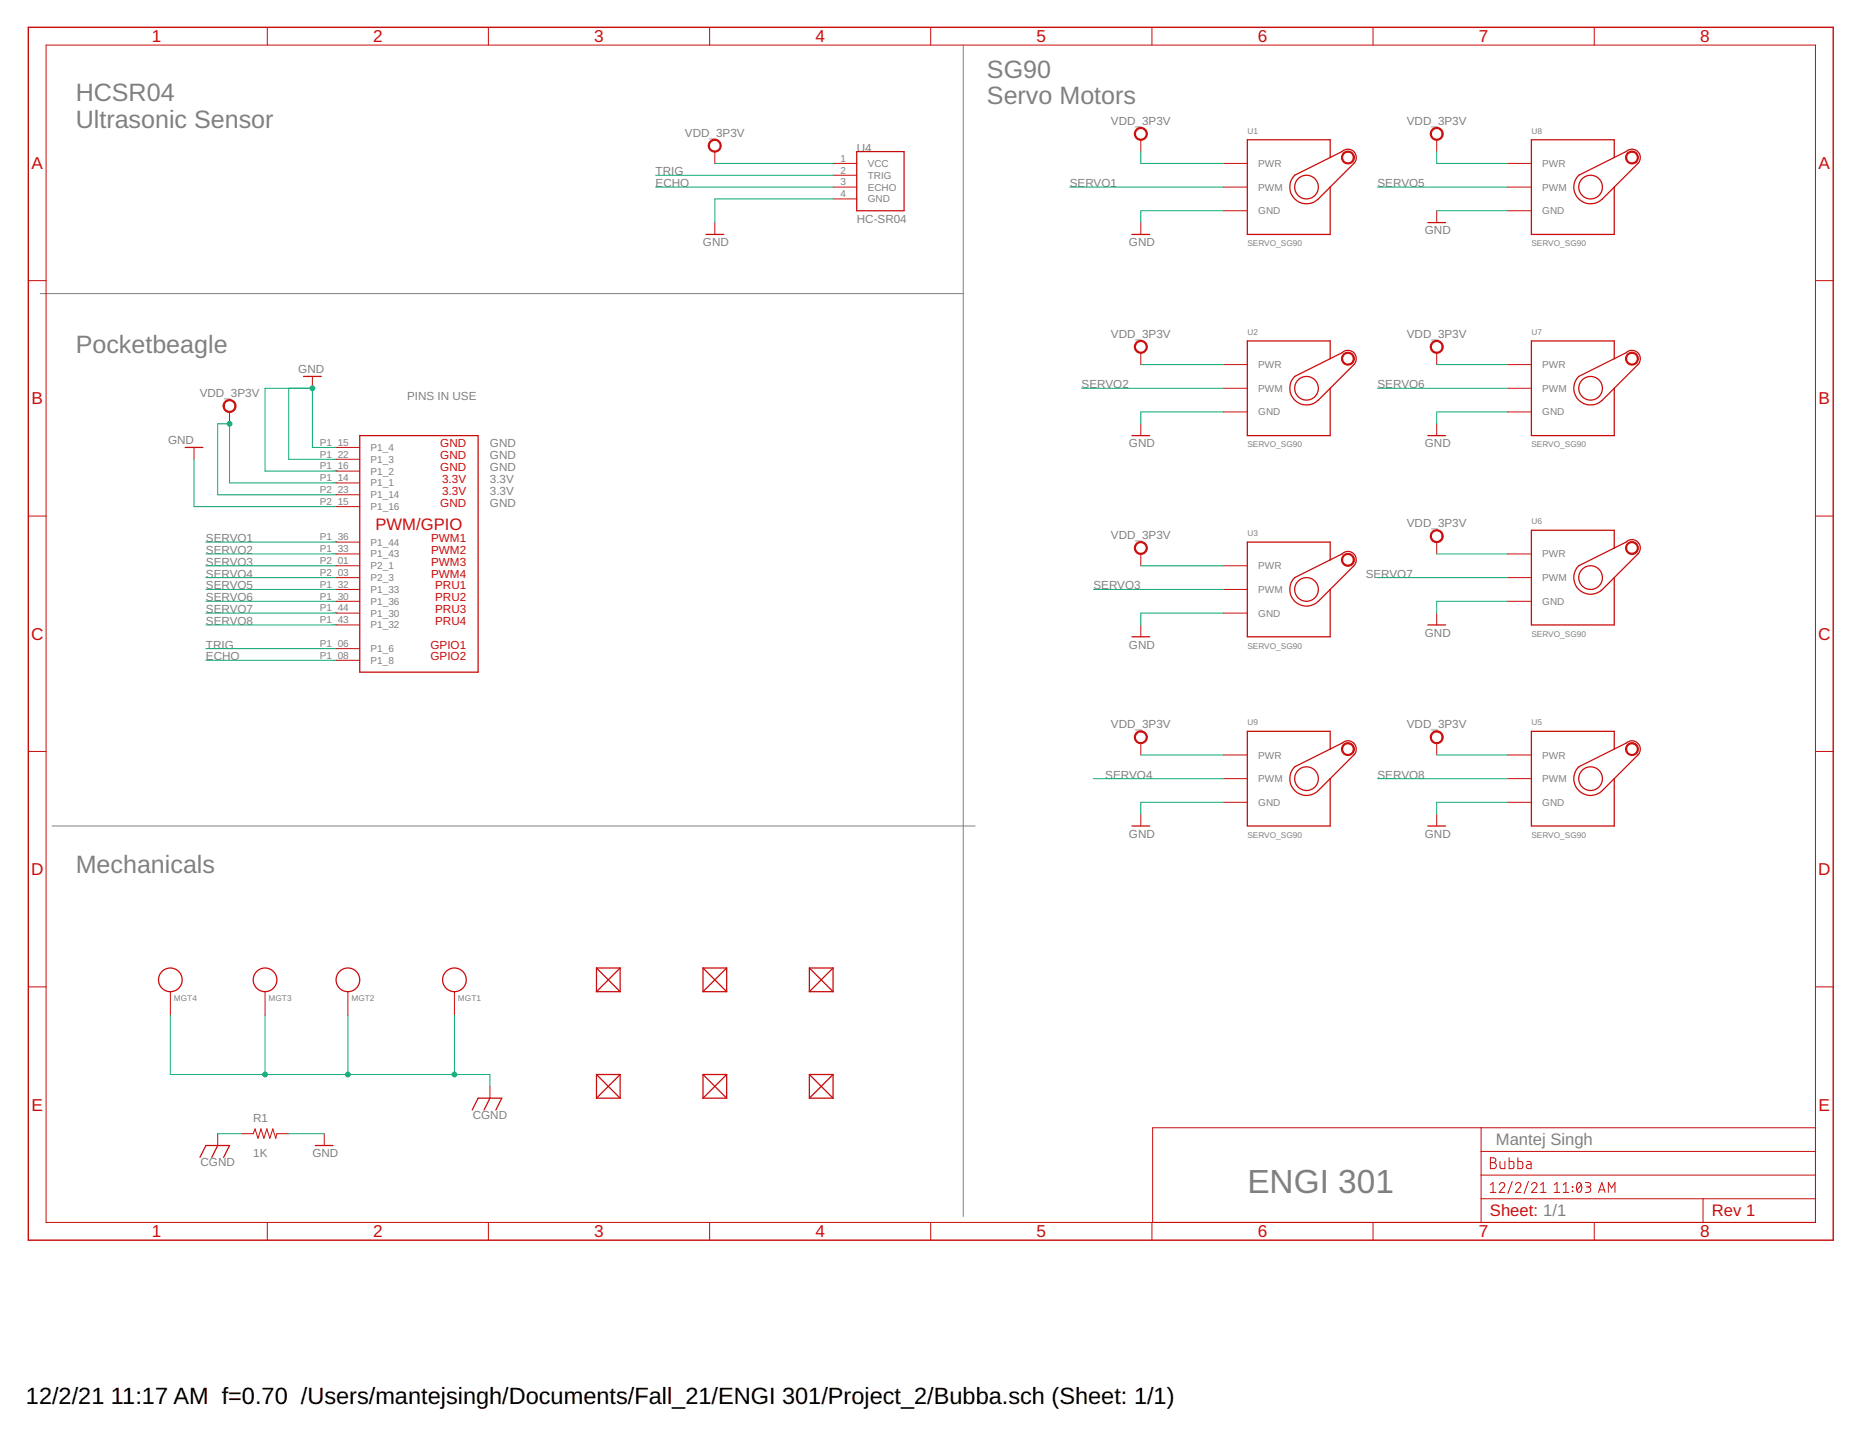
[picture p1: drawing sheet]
<?xml version="1.0" encoding="utf-8"?>
<!DOCTYPE eagle SYSTEM "eagle.dtd">
<eagle version="9.6.2">
<drawing>
<settings>
<setting alwaysvectorfont="no"/>
<setting verticaltext="up"/>
</settings>
<grid distance="0.1" unitdist="inch" unit="inch" style="lines" multiple="1" display="no" altdistance="0.01" altunitdist="inch" altunit="inch"/>
<schematic xreflabel="%F%N/%S.%C%R" xrefpart="/%S.%C%R">
<libraries>
<library name="combo_lock">
<symbols>
<symbol name="FRAMES_A3L-LOC">
<wire x1="241.3" y1="3.81" x2="311.785" y2="3.81" width="0.1016" layer="94"/>
<wire x1="311.785" y1="3.81" x2="359.41" y2="3.81" width="0.1016" layer="94"/>
<wire x1="359.41" y1="3.81" x2="383.54" y2="3.81" width="0.1016" layer="94"/>
<wire x1="383.54" y1="3.81" x2="383.54" y2="8.89" width="0.1016" layer="94"/>
<wire x1="383.54" y1="8.89" x2="383.54" y2="13.97" width="0.1016" layer="94"/>
<wire x1="383.54" y1="13.97" x2="383.54" y2="19.05" width="0.1016" layer="94"/>
<wire x1="383.54" y1="19.05" x2="383.54" y2="24.13" width="0.1016" layer="94"/>
<wire x1="241.3" y1="3.81" x2="241.3" y2="24.13" width="0.1016" layer="94"/>
<wire x1="241.3" y1="24.13" x2="311.785" y2="24.13" width="0.1016" layer="94"/>
<wire x1="311.785" y1="24.13" x2="383.54" y2="24.13" width="0.1016" layer="94"/>
<wire x1="359.41" y1="3.81" x2="359.41" y2="8.89" width="0.1016" layer="94"/>
<wire x1="359.41" y1="8.89" x2="383.54" y2="8.89" width="0.1016" layer="94"/>
<wire x1="359.41" y1="8.89" x2="311.785" y2="8.89" width="0.1016" layer="94"/>
<wire x1="311.785" y1="8.89" x2="311.785" y2="3.81" width="0.1016" layer="94"/>
<wire x1="311.785" y1="8.89" x2="311.785" y2="13.97" width="0.1016" layer="94"/>
<wire x1="311.785" y1="13.97" x2="383.54" y2="13.97" width="0.1016" layer="94"/>
<wire x1="311.785" y1="13.97" x2="311.785" y2="19.05" width="0.1016" layer="94"/>
<wire x1="311.785" y1="19.05" x2="383.54" y2="19.05" width="0.1016" layer="94"/>
<wire x1="311.785" y1="19.05" x2="311.785" y2="24.13" width="0.1016" layer="94"/>
<text x="313.69" y="15.24" size="2.54" layer="94" font="vector">&gt;DRAWING_NAME</text>
<text x="313.69" y="10.16" size="2.286" layer="94" font="vector">&gt;LAST_DATE_TIME</text>
<text x="313.69" y="5.08" size="2.54" layer="94">Sheet:</text>
<frame x1="0" y1="0" x2="387.35" y2="260.35" columns="8" rows="5" layer="94"/>
<text x="361.315" y="5.08" size="2.54" layer="94">Rev 1</text>
</symbol>
<symbol name="VDD_3P3V">
<circle x="0" y="1.27" radius="1.27" width="0.254" layer="94"/>
<pin name="VDD_3P3V" x="0" y="-2.54" visible="off" length="short" direction="sup" rot="R90"/>
<text x="0" y="4.064" size="1.778" layer="96" align="center">&gt;VALUE</text>
</symbol>
<symbol name="GND">
<wire x1="-1.905" y1="0" x2="1.905" y2="0" width="0.254" layer="94"/>
<pin name="GND" x="0" y="2.54" visible="off" length="short" direction="sup" rot="R270"/>
<text x="-2.54" y="-2.54" size="1.778" layer="96">&gt;VALUE</text>
</symbol>
<symbol name="FIDUCIAL">
<wire x1="-2.54" y1="-2.54" x2="2.54" y2="2.54" width="0.254" layer="94"/>
<wire x1="-2.54" y1="2.54" x2="2.54" y2="-2.54" width="0.254" layer="94"/>
<wire x1="-2.54" y1="2.54" x2="2.54" y2="2.54" width="0.254" layer="94"/>
<wire x1="2.54" y1="2.54" x2="2.54" y2="-2.54" width="0.254" layer="94"/>
<wire x1="2.54" y1="-2.54" x2="-2.54" y2="-2.54" width="0.254" layer="94"/>
<wire x1="-2.54" y1="-2.54" x2="-2.54" y2="2.54" width="0.254" layer="94"/>
<pin name="P$1" x="0" y="0" visible="off" length="point" direction="nc"/>
</symbol>
<symbol name="MOUNTING_HOLE">
<circle x="0" y="2.54" radius="2.54" width="0.254" layer="94"/>
<pin name="P$1" x="0" y="-5.08" visible="off" length="middle" rot="R90"/>
<text x="0.762" y="-2.032" size="1.27" layer="95">&gt;NAME</text>
</symbol>
<symbol name="CGND">
<wire x1="-2.54" y1="0" x2="0" y2="0" width="0.254" layer="94"/>
<wire x1="0" y1="0" x2="2.54" y2="0" width="0.254" layer="94"/>
<wire x1="-2.54" y1="0" x2="-3.81" y2="-2.54" width="0.254" layer="94"/>
<wire x1="0" y1="0" x2="-1.27" y2="-2.54" width="0.254" layer="94"/>
<wire x1="2.54" y1="0" x2="1.27" y2="-2.54" width="0.254" layer="94"/>
<pin name="CGND" x="0" y="2.54" visible="off" length="short" direction="sup" rot="R270"/>
<text x="0" y="-3.556" size="1.778" layer="96" align="center">&gt;VALUE</text>
</symbol>
<symbol name="R">
<wire x1="-2.54" y1="0" x2="-2.159" y2="1.016" width="0.2032" layer="94"/>
<wire x1="-2.159" y1="1.016" x2="-1.524" y2="-1.016" width="0.2032" layer="94"/>
<wire x1="-1.524" y1="-1.016" x2="-0.889" y2="1.016" width="0.2032" layer="94"/>
<wire x1="-0.889" y1="1.016" x2="-0.254" y2="-1.016" width="0.2032" layer="94"/>
<wire x1="-0.254" y1="-1.016" x2="0.381" y2="1.016" width="0.2032" layer="94"/>
<wire x1="0.381" y1="1.016" x2="1.016" y2="-1.016" width="0.2032" layer="94"/>
<wire x1="1.016" y1="-1.016" x2="1.651" y2="1.016" width="0.2032" layer="94"/>
<wire x1="1.651" y1="1.016" x2="2.286" y2="-1.016" width="0.2032" layer="94"/>
<wire x1="2.286" y1="-1.016" x2="2.54" y2="0" width="0.2032" layer="94"/>
<pin name="1" x="-5.08" y="0" visible="off" length="short" direction="pas" swaplevel="1"/>
<pin name="2" x="5.08" y="0" visible="off" length="short" direction="pas" swaplevel="1" rot="R180"/>
<text x="-2.54" y="2.54" size="1.778" layer="95">&gt;NAME</text>
<text x="-2.54" y="-5.08" size="1.778" layer="96">&gt;VALUE</text>
</symbol>
</symbols>
<devicesets>
<deviceset name="FRAMES_A3L-LOC" prefix="FRAME" uservalue="yes">
<gates>
<gate name="G$1" symbol="FRAMES_A3L-LOC" x="0" y="0"/>
</gates>
<devices>
<device name="">
<technologies>
<technology name=""/>
</technologies>
</device>
</devices>
</deviceset>
<deviceset name="VDD_3P3V" prefix="SUPPLY">
<gates>
<gate name="G$1" symbol="VDD_3P3V" x="0" y="2.54"/>
</gates>
<devices>
<device name="">
<technologies>
<technology name=""/>
</technologies>
</device>
</devices>
</deviceset>
<deviceset name="GND" prefix="GND">
<gates>
<gate name="1" symbol="GND" x="0" y="0"/>
</gates>
<devices>
<device name="">
<technologies>
<technology name=""/>
</technologies>
</device>
</devices>
</deviceset>
<deviceset name="FIDUCIAL" prefix="FUD">
<gates>
<gate name="G$1" symbol="FIDUCIAL" x="0" y="0"/>
</gates>
<devices>
<device name="" package="FIDUCIAL_40MIL">
<connects>
<connect gate="G$1" pin="P$1" pad="P$1"/>
</connects>
<technologies>
<technology name=""/>
</technologies>
</device>
</devices>
</deviceset>
<deviceset name="MOUNTING_HOLE" prefix="MGT">
<gates>
<gate name="G$1" symbol="MOUNTING_HOLE" x="0" y="0"/>
</gates>
<devices>
<device name="" package="MOUNTING_HOLE">
<connects>
<connect gate="G$1" pin="P$1" pad="P$1"/>
</connects>
<technologies>
<technology name=""/>
</technologies>
</device>
</devices>
</deviceset>
<deviceset name="CGND" prefix="SUPPLY">
<gates>
<gate name="G$1" symbol="CGND" x="0" y="0"/>
</gates>
<devices>
<device name="">
<technologies>
<technology name=""/>
</technologies>
</device>
</devices>
</deviceset>
<deviceset name="R_" prefix="R" uservalue="yes">
<gates>
<gate name="G$1" symbol="R" x="0" y="0"/>
</gates>
<devices>
<device name="R0402" package="R0402">
<connects>
<connect gate="G$1" pin="1" pad="1"/>
<connect gate="G$1" pin="2" pad="2"/>
</connects>
<technologies>
<technology name=""/>
</technologies>
</device>
<device name="R0603" package="R0603">
<connects>
<connect gate="G$1" pin="1" pad="1"/>
<connect gate="G$1" pin="2" pad="2"/>
</connects>
<technologies>
<technology name=""/>
</technologies>
</device>
<device name="R0805" package="R0805">
<connects>
<connect gate="G$1" pin="1" pad="1"/>
<connect gate="G$1" pin="2" pad="2"/>
</connects>
<technologies>
<technology name=""/>
</technologies>
</device>
<device name="R1206" package="R1206">
<connects>
<connect gate="G$1" pin="1" pad="1"/>
<connect gate="G$1" pin="2" pad="2"/>
</connects>
<technologies>
<technology name=""/>
</technologies>
</device>
<device name="R1210" package="R1210">
<connects>
<connect gate="G$1" pin="1" pad="1"/>
<connect gate="G$1" pin="2" pad="2"/>
</connects>
<technologies>
<technology name=""/>
</technologies>
</device>
</devices>
</deviceset>
</devicesets>
</library>
<library name="Bubba">
<symbols>
<symbol name="HC-SR04">
<wire x1="0" y1="5.08" x2="0" y2="-7.62" width="0.254" layer="94"/>
<wire x1="0" y1="-7.62" x2="10.16" y2="-7.62" width="0.254" layer="94"/>
<wire x1="10.16" y1="-7.62" x2="10.16" y2="5.08" width="0.254" layer="94"/>
<wire x1="10.16" y1="5.08" x2="0" y2="5.08" width="0.254" layer="94"/>
<text x="0" y="5.0813" size="1.778459375" layer="95">&gt;NAME</text>
<text x="0" y="-10.163" size="1.77851875" layer="96">&gt;VALUE</text>
<pin name="VCC" x="-5.08" y="2.54" length="middle" direction="pwr"/>
<pin name="GND" x="-5.08" y="-5.08" length="middle" direction="pwr"/>
<pin name="TRIG" x="-5.08" y="0" length="middle"/>
<pin name="ECHO" x="-5.08" y="-2.54" length="middle"/>
</symbol>
<symbol name="SERVO">
<pin name="PWR" x="-5.08" y="15.24" visible="pin" length="middle"/>
<pin name="PWM" x="-5.08" y="10.16" visible="pin" length="middle"/>
<pin name="GND" x="-5.08" y="5.08" visible="pin" length="middle"/>
<wire x1="0" y1="0" x2="0" y2="20.32" width="0.254" layer="94"/>
<wire x1="0" y1="20.32" x2="17.78" y2="20.32" width="0.254" layer="94"/>
<wire x1="17.78" y1="0" x2="0" y2="0" width="0.254" layer="94"/>
<circle x="12.7" y="10.16" radius="2.54" width="0.254" layer="94"/>
<wire x1="10.16" y1="12.7" x2="17.78" y2="16.51" width="0.254" layer="94"/>
<wire x1="17.78" y1="16.51" x2="20.32" y2="17.78" width="0.254" layer="94"/>
<wire x1="15.24" y1="7.62" x2="17.78" y2="10.16" width="0.254" layer="94"/>
<circle x="21.59" y="16.51" radius="1.27" width="0.254" layer="94"/>
<wire x1="17.78" y1="10.16" x2="22.86" y2="15.24" width="0.254" layer="94"/>
<wire x1="20.32" y1="17.78" x2="22.86" y2="15.24" width="0.254" layer="94" curve="-180"/>
<wire x1="15.24" y1="7.62" x2="10.16" y2="12.7" width="0.254" layer="94" curve="-180"/>
<wire x1="17.78" y1="20.32" x2="17.78" y2="16.51" width="0.254" layer="94"/>
<wire x1="17.78" y1="0" x2="17.78" y2="10.16" width="0.254" layer="94"/>
<text x="0" y="22.86" size="1.27" layer="95" rot="MR180">&gt;NAME</text>
<text x="0" y="-2.54" size="1.27" layer="96">&gt;VALUE</text>
</symbol>
<symbol name="POCKETBEAGLE-MANTEJ">
<pin name="P1_14" x="-109.22" y="-2.54" length="middle"/>
<pin name="P1_16" x="-109.22" y="-5.08" length="middle"/>
<pin name="P2_3" x="-109.22" y="-20.32" length="middle" direction="in"/>
<pin name="P1_33" x="-109.22" y="-22.86" length="middle" direction="in"/>
<pin name="P1_36" x="-109.22" y="-25.4" length="middle" direction="in"/>
<pin name="P1_6" x="-109.22" y="-35.56" length="middle" direction="in"/>
<pin name="P1_8" x="-109.22" y="-38.1" length="middle" direction="in"/>
<pin name="P2_1" x="-109.22" y="-17.78" length="middle" direction="in"/>
<wire x1="-104.14" y1="-40.64" x2="-104.14" y2="10.16" width="0.254" layer="94"/>
<wire x1="-78.74" y1="-40.64" x2="-104.14" y2="-40.64" width="0.254" layer="94"/>
<wire x1="-78.74" y1="-40.64" x2="-78.74" y2="10.16" width="0.254" layer="94"/>
<wire x1="-104.14" y1="10.16" x2="-78.74" y2="10.16" width="0.254" layer="94"/>
<text x="-91.44" y="-10.16" size="2.54" layer="94" align="bottom-center">PWM/GPIO</text>
<text x="-106.68" y="20.32" size="1.778" layer="95" rot="MR180">&gt;NAME</text>
<text x="-104.14" y="-43.18" size="1.778" layer="96">&gt;VALUE</text>
<text x="-81.28" y="-2.54" size="1.778" layer="94" rot="MR0">3.3V</text>
<text x="-81.28" y="-5.08" size="1.778" layer="94" rot="MR0">GND</text>
<text x="-81.28" y="-15.24" size="1.778" layer="94" rot="MR0">PWM2</text>
<text x="-81.28" y="-12.7" size="1.778" layer="94" rot="MR0">PWM1</text>
<text x="-81.28" y="-17.78" size="1.778" layer="94" rot="MR0">PWM3</text>
<text x="-81.28" y="-20.32" size="1.778" layer="94" rot="MR0">PWM4</text>
<text x="-81.28" y="-35.56" size="1.778" layer="94" rot="MR0">GPIO1</text>
<text x="-81.28" y="-38.1" size="1.778" layer="94" rot="MR0">GPIO2</text>
<text x="-93.98" y="17.78" size="1.778" layer="97">PINS IN USE</text>
<text x="-76.2" y="-2.54" size="1.778" layer="97">3.3V</text>
<text x="-76.2" y="-5.08" size="1.778" layer="97">GND</text>
<pin name="P1_30" x="-109.22" y="-27.94" length="middle" direction="in"/>
<pin name="P1_32" x="-109.22" y="-30.48" length="middle" direction="in"/>
<pin name="P1_43" x="-109.22" y="-15.24" length="middle" direction="in"/>
<pin name="P1_44" x="-109.22" y="-12.7" length="middle" direction="in"/>
<text x="-81.28" y="-22.86" size="1.778" layer="94" rot="MR0">PRU1</text>
<text x="-81.28" y="-25.4" size="1.778" layer="94" rot="MR0">PRU2</text>
<text x="-81.28" y="-27.94" size="1.778" layer="94" rot="MR0">PRU3</text>
<text x="-81.28" y="-30.48" size="1.778" layer="94" rot="MR0">PRU4</text>
<pin name="P1_1" x="-109.22" y="0" length="middle"/>
<pin name="P1_2" x="-109.22" y="2.54" length="middle"/>
<text x="-81.28" y="0" size="1.778" layer="94" rot="MR0">3.3V</text>
<text x="-81.28" y="2.54" size="1.778" layer="94" rot="MR0">GND</text>
<text x="-76.2" y="2.54" size="1.778" layer="97">GND</text>
<text x="-76.2" y="0" size="1.778" layer="97">3.3V</text>
<pin name="P1_3" x="-109.22" y="5.08" length="middle"/>
<pin name="P1_4" x="-109.22" y="7.62" length="middle"/>
<text x="-81.28" y="5.08" size="1.778" layer="94" rot="MR0">GND</text>
<text x="-81.28" y="7.62" size="1.778" layer="94" rot="MR0">GND</text>
<text x="-76.2" y="5.08" size="1.778" layer="97">GND</text>
<text x="-76.2" y="7.62" size="1.778" layer="97">GND</text>
</symbol>
</symbols>
<devicesets>
<deviceset name="HC-SR04" prefix="U">
<gates>
<gate name="G$1" symbol="HC-SR04" x="0" y="0"/>
</gates>
<devices>
<device name="" package="XCVR_HC-SR04">
<connects>
<connect gate="G$1" pin="ECHO" pad="3"/>
<connect gate="G$1" pin="GND" pad="4"/>
<connect gate="G$1" pin="TRIG" pad="2"/>
<connect gate="G$1" pin="VCC" pad="1"/>
</connects>
<technologies>
<technology name="">
<attribute name="AVAILABILITY" value="Not in stock"/>
<attribute name="DESCRIPTION" value=" Multiple Function Sensor Development Tools Ultrasonic Sensor Module "/>
<attribute name="MF" value="SparkFun Electronics"/>
<attribute name="MP" value="HC-SR04"/>
<attribute name="PACKAGE" value="None"/>
<attribute name="PRICE" value="None"/>
</technology>
</technologies>
</device>
</devices>
</deviceset>
<deviceset name="SERVO_SG90" prefix="U">
<gates>
<gate name="G$1" symbol="SERVO" x="0" y="0"/>
</gates>
<devices>
<device name="" package="SERVO-X1">
<connects>
<connect gate="G$1" pin="GND" pad="GND"/>
<connect gate="G$1" pin="PWM" pad="SIG"/>
<connect gate="G$1" pin="PWR" pad="PWR"/>
</connects>
<technologies>
<technology name=""/>
</technologies>
</device>
</devices>
</deviceset>
<deviceset name="POCKETBEAGLE-MANTEJ">
<gates>
<gate name="G$1" symbol="POCKETBEAGLE-MANTEJ" x="33.02" y="2.54"/>
</gates>
<devices>
<device name="" package="POCKETBEAGLE-MANTEJ">
<connects>
<connect gate="G$1" pin="P1_1" pad="P1_14"/>
<connect gate="G$1" pin="P1_14" pad="P2_23"/>
<connect gate="G$1" pin="P1_16" pad="P2_15"/>
<connect gate="G$1" pin="P1_2" pad="P1_16"/>
<connect gate="G$1" pin="P1_3" pad="P1_22"/>
<connect gate="G$1" pin="P1_30" pad="P1_44"/>
<connect gate="G$1" pin="P1_32" pad="P1_43"/>
<connect gate="G$1" pin="P1_33" pad="P1_32"/>
<connect gate="G$1" pin="P1_36" pad="P1_30"/>
<connect gate="G$1" pin="P1_4" pad="P1_15"/>
<connect gate="G$1" pin="P1_43" pad="P1_33"/>
<connect gate="G$1" pin="P1_44" pad="P1_36"/>
<connect gate="G$1" pin="P1_6" pad="P1_06"/>
<connect gate="G$1" pin="P1_8" pad="P1_08"/>
<connect gate="G$1" pin="P2_1" pad="P2_01"/>
<connect gate="G$1" pin="P2_3" pad="P2_03"/>
</connects>
<technologies>
<technology name=""/>
</technologies>
</device>
</devices>
</deviceset>
</devicesets>
</library>
</libraries>
<attributes>
</attributes>
<variantdefs>
</variantdefs>
<classes>
<class number="0" name="default" width="0" drill="0">
</class>
</classes>
<parts>
<part name="FRAME1" library="combo_lock" deviceset="FRAMES_A3L-LOC" device="" value="Bubba"/>
<part name="U4" library="Bubba" deviceset="HC-SR04" device=""/>
<part name="U5" library="Bubba" deviceset="SERVO_SG90" device=""/>
<part name="U6" library="Bubba" deviceset="SERVO_SG90" device=""/>
<part name="U7" library="Bubba" deviceset="SERVO_SG90" device=""/>
<part name="U8" library="Bubba" deviceset="SERVO_SG90" device=""/>
<part name="U$1" library="Bubba" deviceset="POCKETBEAGLE-MANTEJ" device=""/>
<part name="U1" library="Bubba" deviceset="SERVO_SG90" device=""/>
<part name="U2" library="Bubba" deviceset="SERVO_SG90" device=""/>
<part name="U3" library="Bubba" deviceset="SERVO_SG90" device=""/>
<part name="U9" library="Bubba" deviceset="SERVO_SG90" device=""/>
<part name="GND1" library="combo_lock" deviceset="GND" device=""/>
<part name="FUD1" library="combo_lock" deviceset="FIDUCIAL" device=""/>
<part name="FUD2" library="combo_lock" deviceset="FIDUCIAL" device=""/>
<part name="FUD3" library="combo_lock" deviceset="FIDUCIAL" device=""/>
<part name="FUD4" library="combo_lock" deviceset="FIDUCIAL" device=""/>
<part name="FUD5" library="combo_lock" deviceset="FIDUCIAL" device=""/>
<part name="FUD6" library="combo_lock" deviceset="FIDUCIAL" device=""/>
<part name="MGT1" library="combo_lock" deviceset="MOUNTING_HOLE" device=""/>
<part name="MGT2" library="combo_lock" deviceset="MOUNTING_HOLE" device=""/>
<part name="MGT3" library="combo_lock" deviceset="MOUNTING_HOLE" device=""/>
<part name="MGT4" library="combo_lock" deviceset="MOUNTING_HOLE" device=""/>
<part name="SUPPLY2" library="combo_lock" deviceset="CGND" device=""/>
<part name="SUPPLY3" library="combo_lock" deviceset="VDD_3P3V" device=""/>
<part name="SUPPLY4" library="combo_lock" deviceset="VDD_3P3V" device=""/>
<part name="SUPPLY5" library="combo_lock" deviceset="VDD_3P3V" device=""/>
<part name="SUPPLY6" library="combo_lock" deviceset="VDD_3P3V" device=""/>
<part name="SUPPLY7" library="combo_lock" deviceset="VDD_3P3V" device=""/>
<part name="SUPPLY8" library="combo_lock" deviceset="VDD_3P3V" device=""/>
<part name="SUPPLY9" library="combo_lock" deviceset="VDD_3P3V" device=""/>
<part name="SUPPLY10" library="combo_lock" deviceset="VDD_3P3V" device=""/>
<part name="SUPPLY11" library="combo_lock" deviceset="VDD_3P3V" device=""/>
<part name="GND2" library="combo_lock" deviceset="GND" device=""/>
<part name="GND3" library="combo_lock" deviceset="GND" device=""/>
<part name="GND4" library="combo_lock" deviceset="GND" device=""/>
<part name="GND5" library="combo_lock" deviceset="GND" device=""/>
<part name="GND6" library="combo_lock" deviceset="GND" device=""/>
<part name="GND7" library="combo_lock" deviceset="GND" device=""/>
<part name="GND8" library="combo_lock" deviceset="GND" device=""/>
<part name="GND9" library="combo_lock" deviceset="GND" device=""/>
<part name="GND10" library="combo_lock" deviceset="GND" device=""/>
<part name="SUPPLY12" library="combo_lock" deviceset="VDD_3P3V" device=""/>
<part name="GND13" library="combo_lock" deviceset="GND" device=""/>
<part name="GND14" library="combo_lock" deviceset="GND" device=""/>
<part name="SUPPLY13" library="combo_lock" deviceset="CGND" device=""/>
<part name="R1" library="combo_lock" deviceset="R_" device="R0805" value="1K"/>
</parts>
<sheets>
<sheet>
<plain>
<wire x1="149.86" y1="-45.72" x2="149.86" y2="152.4" width="0.1524" layer="97"/>
<wire x1="149.86" y1="152.4" x2="149.86" y2="205.74" width="0.1524" layer="97"/>
<wire x1="149.86" y1="152.4" x2="-48.26" y2="152.4" width="0.1524" layer="97"/>
<wire x1="-45.72" y1="38.1" x2="152.4" y2="38.1" width="0.1524" layer="97"/>
<text x="-40.64" y="187.96" size="3.81" layer="97">HCSR04
Ultrasonic Sensor</text>
<text x="-40.64" y="139.7" size="3.81" layer="97">Pocketbeagle</text>
<text x="154.94" y="193.04" size="3.81" layer="97">SG90
Servo Motors</text>
<text x="-40.64" y="27.94" size="3.81" layer="97">Mechanicals</text>
<text x="264.16" y="-30.48" size="2.54" layer="97">Mantej Singh</text>
<text x="210.82" y="-40.64" size="5.08" layer="97">ENGI 301</text>
<text x="274.32" y="-45.72" size="2.54" layer="97">1/1</text>
</plain>
<instances>
<instance part="FRAME1" gate="G$1" x="-50.8" y="-50.8" smashed="yes">
<attribute name="DRAWING_NAME" x="262.89" y="-35.56" size="2.54" layer="94" font="vector"/>
<attribute name="LAST_DATE_TIME" x="262.89" y="-40.64" size="2.286" layer="94" font="vector"/>
</instance>
<instance part="U4" gate="G$1" x="127" y="177.8" smashed="yes">
<attribute name="NAME" x="127" y="182.8813" size="1.778459375" layer="95"/>
<attribute name="VALUE" x="127" y="167.637" size="1.77851875" layer="96"/>
</instance>
<instance part="U5" gate="G$1" x="271.78" y="38.1" smashed="yes">
<attribute name="NAME" x="271.78" y="60.96" size="1.27" layer="95" rot="MR180"/>
<attribute name="VALUE" x="271.78" y="35.56" size="1.27" layer="96"/>
</instance>
<instance part="U6" gate="G$1" x="271.78" y="81.28" smashed="yes">
<attribute name="NAME" x="271.78" y="104.14" size="1.27" layer="95" rot="MR180"/>
<attribute name="VALUE" x="271.78" y="78.74" size="1.27" layer="96"/>
</instance>
<instance part="U7" gate="G$1" x="271.78" y="121.92" smashed="yes">
<attribute name="NAME" x="271.78" y="144.78" size="1.27" layer="95" rot="MR180"/>
<attribute name="VALUE" x="271.78" y="119.38" size="1.27" layer="96"/>
</instance>
<instance part="U8" gate="G$1" x="271.78" y="165.1" smashed="yes">
<attribute name="NAME" x="271.78" y="187.96" size="1.27" layer="95" rot="MR180"/>
<attribute name="VALUE" x="271.78" y="162.56" size="1.27" layer="96"/>
</instance>
<instance part="U$1" gate="G$1" x="124.46" y="111.76" smashed="yes"/>
<instance part="U1" gate="G$1" x="210.82" y="165.1" smashed="yes">
<attribute name="NAME" x="210.82" y="187.96" size="1.27" layer="95" rot="MR180"/>
<attribute name="VALUE" x="210.82" y="162.56" size="1.27" layer="96"/>
</instance>
<instance part="U2" gate="G$1" x="210.82" y="121.92" smashed="yes">
<attribute name="NAME" x="210.82" y="144.78" size="1.27" layer="95" rot="MR180"/>
<attribute name="VALUE" x="210.82" y="119.38" size="1.27" layer="96"/>
</instance>
<instance part="U3" gate="G$1" x="210.82" y="78.74" smashed="yes">
<attribute name="NAME" x="210.82" y="101.6" size="1.27" layer="95" rot="MR180"/>
<attribute name="VALUE" x="210.82" y="76.2" size="1.27" layer="96"/>
</instance>
<instance part="U9" gate="G$1" x="210.82" y="38.1" smashed="yes">
<attribute name="NAME" x="210.82" y="60.96" size="1.27" layer="95" rot="MR180"/>
<attribute name="VALUE" x="210.82" y="35.56" size="1.27" layer="96"/>
</instance>
<instance part="GND1" gate="1" x="-15.24" y="119.38" smashed="yes" rot="R180">
<attribute name="VALUE" x="-15.24" y="121.92" size="1.778" layer="96" rot="R180"/>
</instance>
<instance part="FUD1" gate="G$1" x="73.66" y="5.08" smashed="yes"/>
<instance part="FUD2" gate="G$1" x="96.52" y="5.08" smashed="yes"/>
<instance part="FUD3" gate="G$1" x="119.38" y="5.08" smashed="yes"/>
<instance part="FUD4" gate="G$1" x="73.66" y="-17.78" smashed="yes"/>
<instance part="FUD5" gate="G$1" x="96.52" y="-17.78" smashed="yes"/>
<instance part="FUD6" gate="G$1" x="119.38" y="-17.78" smashed="yes"/>
<instance part="MGT1" gate="G$1" x="40.64" y="2.54" smashed="yes">
<attribute name="NAME" x="41.402" y="0.508" size="1.27" layer="95"/>
</instance>
<instance part="MGT2" gate="G$1" x="17.78" y="2.54" smashed="yes">
<attribute name="NAME" x="18.542" y="0.508" size="1.27" layer="95"/>
</instance>
<instance part="MGT3" gate="G$1" x="0" y="2.54" smashed="yes">
<attribute name="NAME" x="0.762" y="0.508" size="1.27" layer="95"/>
</instance>
<instance part="MGT4" gate="G$1" x="-20.32" y="2.54" smashed="yes">
<attribute name="NAME" x="-19.558" y="0.508" size="1.27" layer="95"/>
</instance>
<instance part="SUPPLY2" gate="G$1" x="48.26" y="-20.32" smashed="yes">
<attribute name="VALUE" x="48.26" y="-23.876" size="1.778" layer="96" align="center"/>
</instance>
<instance part="SUPPLY3" gate="G$1" x="96.52" y="182.88" smashed="yes">
<attribute name="VALUE" x="96.52" y="186.944" size="1.778" layer="96" align="center"/>
</instance>
<instance part="SUPPLY4" gate="G$1" x="187.96" y="185.42" smashed="yes">
<attribute name="VALUE" x="187.96" y="189.484" size="1.778" layer="96" align="center"/>
</instance>
<instance part="SUPPLY5" gate="G$1" x="187.96" y="139.7" smashed="yes">
<attribute name="VALUE" x="187.96" y="143.764" size="1.778" layer="96" align="center"/>
</instance>
<instance part="SUPPLY6" gate="G$1" x="187.96" y="96.52" smashed="yes">
<attribute name="VALUE" x="187.96" y="100.584" size="1.778" layer="96" align="center"/>
</instance>
<instance part="SUPPLY7" gate="G$1" x="187.96" y="55.88" smashed="yes">
<attribute name="VALUE" x="187.96" y="59.944" size="1.778" layer="96" align="center"/>
</instance>
<instance part="SUPPLY8" gate="G$1" x="251.46" y="185.42" smashed="yes">
<attribute name="VALUE" x="251.46" y="189.484" size="1.778" layer="96" align="center"/>
</instance>
<instance part="SUPPLY9" gate="G$1" x="251.46" y="139.7" smashed="yes">
<attribute name="VALUE" x="251.46" y="143.764" size="1.778" layer="96" align="center"/>
</instance>
<instance part="SUPPLY10" gate="G$1" x="251.46" y="99.06" smashed="yes">
<attribute name="VALUE" x="251.46" y="103.124" size="1.778" layer="96" align="center"/>
</instance>
<instance part="SUPPLY11" gate="G$1" x="251.46" y="55.88" smashed="yes">
<attribute name="VALUE" x="251.46" y="59.944" size="1.778" layer="96" align="center"/>
</instance>
<instance part="GND2" gate="1" x="187.96" y="165.1" smashed="yes">
<attribute name="VALUE" x="185.42" y="162.56" size="1.778" layer="96"/>
</instance>
<instance part="GND3" gate="1" x="187.96" y="121.92" smashed="yes">
<attribute name="VALUE" x="185.42" y="119.38" size="1.778" layer="96"/>
</instance>
<instance part="GND4" gate="1" x="187.96" y="78.74" smashed="yes">
<attribute name="VALUE" x="185.42" y="76.2" size="1.778" layer="96"/>
</instance>
<instance part="GND5" gate="1" x="187.96" y="38.1" smashed="yes">
<attribute name="VALUE" x="185.42" y="35.56" size="1.778" layer="96"/>
</instance>
<instance part="GND6" gate="1" x="251.46" y="167.64" smashed="yes">
<attribute name="VALUE" x="248.92" y="165.1" size="1.778" layer="96"/>
</instance>
<instance part="GND7" gate="1" x="251.46" y="121.92" smashed="yes">
<attribute name="VALUE" x="248.92" y="119.38" size="1.778" layer="96"/>
</instance>
<instance part="GND8" gate="1" x="251.46" y="81.28" smashed="yes">
<attribute name="VALUE" x="248.92" y="78.74" size="1.778" layer="96"/>
</instance>
<instance part="GND9" gate="1" x="251.46" y="38.1" smashed="yes">
<attribute name="VALUE" x="248.92" y="35.56" size="1.778" layer="96"/>
</instance>
<instance part="GND10" gate="1" x="96.52" y="165.1" smashed="yes">
<attribute name="VALUE" x="93.98" y="162.56" size="1.778" layer="96"/>
</instance>
<instance part="SUPPLY12" gate="G$1" x="-7.62" y="127" smashed="yes">
<attribute name="VALUE" x="-7.62" y="131.064" size="1.778" layer="96" align="center"/>
</instance>
<instance part="GND13" gate="1" x="10.16" y="134.62" smashed="yes" rot="R180">
<attribute name="VALUE" x="12.7" y="137.16" size="1.778" layer="96" rot="R180"/>
</instance>
<instance part="GND14" gate="1" x="12.7" y="-30.48" smashed="yes">
<attribute name="VALUE" x="10.16" y="-33.02" size="1.778" layer="96"/>
</instance>
<instance part="SUPPLY13" gate="G$1" x="-10.16" y="-30.48" smashed="yes">
<attribute name="VALUE" x="-10.16" y="-34.036" size="1.778" layer="96" align="center"/>
</instance>
<instance part="R1" gate="G$1" x="0" y="-27.94" smashed="yes">
<attribute name="NAME" x="-2.54" y="-25.4" size="1.778" layer="95"/>
<attribute name="VALUE" x="-2.54" y="-33.02" size="1.778" layer="96"/>
</instance>
</instances>
<busses>
</busses>
<nets>
<net name="VDD_3P3V" class="0">
<segment>
<pinref part="U4" gate="G$1" pin="VCC"/>
<wire x1="121.92" y1="180.34" x2="96.52" y2="180.34" width="0.1524" layer="91"/>
<pinref part="SUPPLY3" gate="G$1" pin="VDD_3P3V"/>
</segment>
<segment>
<pinref part="U1" gate="G$1" pin="PWR"/>
<wire x1="205.74" y1="180.34" x2="187.96" y2="180.34" width="0.1524" layer="91"/>
<pinref part="SUPPLY4" gate="G$1" pin="VDD_3P3V"/>
<wire x1="187.96" y1="180.34" x2="187.96" y2="182.88" width="0.1524" layer="91"/>
</segment>
<segment>
<pinref part="U2" gate="G$1" pin="PWR"/>
<pinref part="SUPPLY5" gate="G$1" pin="VDD_3P3V"/>
<wire x1="205.74" y1="137.16" x2="187.96" y2="137.16" width="0.1524" layer="91"/>
</segment>
<segment>
<pinref part="U3" gate="G$1" pin="PWR"/>
<pinref part="SUPPLY6" gate="G$1" pin="VDD_3P3V"/>
<wire x1="205.74" y1="93.98" x2="187.96" y2="93.98" width="0.1524" layer="91"/>
</segment>
<segment>
<pinref part="U9" gate="G$1" pin="PWR"/>
<pinref part="SUPPLY7" gate="G$1" pin="VDD_3P3V"/>
<wire x1="205.74" y1="53.34" x2="187.96" y2="53.34" width="0.1524" layer="91"/>
</segment>
<segment>
<pinref part="U8" gate="G$1" pin="PWR"/>
<wire x1="266.7" y1="180.34" x2="251.46" y2="180.34" width="0.1524" layer="91"/>
<pinref part="SUPPLY8" gate="G$1" pin="VDD_3P3V"/>
<wire x1="251.46" y1="180.34" x2="251.46" y2="182.88" width="0.1524" layer="91"/>
</segment>
<segment>
<pinref part="U7" gate="G$1" pin="PWR"/>
<pinref part="SUPPLY9" gate="G$1" pin="VDD_3P3V"/>
<wire x1="266.7" y1="137.16" x2="251.46" y2="137.16" width="0.1524" layer="91"/>
</segment>
<segment>
<pinref part="U6" gate="G$1" pin="PWR"/>
<pinref part="SUPPLY10" gate="G$1" pin="VDD_3P3V"/>
<wire x1="266.7" y1="96.52" x2="251.46" y2="96.52" width="0.1524" layer="91"/>
</segment>
<segment>
<pinref part="U5" gate="G$1" pin="PWR"/>
<pinref part="SUPPLY11" gate="G$1" pin="VDD_3P3V"/>
<wire x1="266.7" y1="53.34" x2="251.46" y2="53.34" width="0.1524" layer="91"/>
</segment>
<segment>
<pinref part="U$1" gate="G$1" pin="P1_1"/>
<wire x1="15.24" y1="111.76" x2="-7.62" y2="111.76" width="0.1524" layer="91"/>
<pinref part="SUPPLY12" gate="G$1" pin="VDD_3P3V"/>
<wire x1="-7.62" y1="111.76" x2="-7.62" y2="124.46" width="0.1524" layer="91"/>
<pinref part="U$1" gate="G$1" pin="P1_14"/>
<wire x1="15.24" y1="109.22" x2="-10.16" y2="109.22" width="0.1524" layer="91"/>
<wire x1="-10.16" y1="109.22" x2="-10.16" y2="124.46" width="0.1524" layer="91"/>
<wire x1="-10.16" y1="124.46" x2="-7.62" y2="124.46" width="0.1524" layer="91"/>
<junction x="-7.62" y="124.46"/>
</segment>
</net>
<net name="GND" class="0">
<segment>
<pinref part="U$1" gate="G$1" pin="P1_16"/>
<pinref part="GND1" gate="1" pin="GND"/>
<wire x1="15.24" y1="106.68" x2="-15.24" y2="106.68" width="0.1524" layer="91"/>
<wire x1="-15.24" y1="106.68" x2="-15.24" y2="116.84" width="0.1524" layer="91"/>
</segment>
<segment>
<pinref part="U1" gate="G$1" pin="GND"/>
<wire x1="205.74" y1="170.18" x2="187.96" y2="170.18" width="0.1524" layer="91"/>
<pinref part="GND2" gate="1" pin="GND"/>
<wire x1="187.96" y1="170.18" x2="187.96" y2="167.64" width="0.1524" layer="91"/>
</segment>
<segment>
<pinref part="U2" gate="G$1" pin="GND"/>
<pinref part="GND3" gate="1" pin="GND"/>
<wire x1="205.74" y1="127" x2="187.96" y2="127" width="0.1524" layer="91"/>
<wire x1="187.96" y1="127" x2="187.96" y2="124.46" width="0.1524" layer="91"/>
</segment>
<segment>
<pinref part="U3" gate="G$1" pin="GND"/>
<wire x1="205.74" y1="83.82" x2="187.96" y2="83.82" width="0.1524" layer="91"/>
<pinref part="GND4" gate="1" pin="GND"/>
<wire x1="187.96" y1="83.82" x2="187.96" y2="81.28" width="0.1524" layer="91"/>
</segment>
<segment>
<pinref part="U9" gate="G$1" pin="GND"/>
<wire x1="205.74" y1="43.18" x2="187.96" y2="43.18" width="0.1524" layer="91"/>
<pinref part="GND5" gate="1" pin="GND"/>
<wire x1="187.96" y1="43.18" x2="187.96" y2="40.64" width="0.1524" layer="91"/>
</segment>
<segment>
<pinref part="U8" gate="G$1" pin="GND"/>
<pinref part="GND6" gate="1" pin="GND"/>
<wire x1="266.7" y1="170.18" x2="251.46" y2="170.18" width="0.1524" layer="91"/>
</segment>
<segment>
<pinref part="U7" gate="G$1" pin="GND"/>
<pinref part="GND7" gate="1" pin="GND"/>
<wire x1="266.7" y1="127" x2="251.46" y2="127" width="0.1524" layer="91"/>
<wire x1="251.46" y1="127" x2="251.46" y2="124.46" width="0.1524" layer="91"/>
</segment>
<segment>
<pinref part="U6" gate="G$1" pin="GND"/>
<pinref part="GND8" gate="1" pin="GND"/>
<wire x1="266.7" y1="86.36" x2="251.46" y2="86.36" width="0.1524" layer="91"/>
<wire x1="251.46" y1="86.36" x2="251.46" y2="83.82" width="0.1524" layer="91"/>
</segment>
<segment>
<pinref part="U5" gate="G$1" pin="GND"/>
<wire x1="266.7" y1="43.18" x2="251.46" y2="43.18" width="0.1524" layer="91"/>
<pinref part="GND9" gate="1" pin="GND"/>
<wire x1="251.46" y1="43.18" x2="251.46" y2="40.64" width="0.1524" layer="91"/>
</segment>
<segment>
<pinref part="U4" gate="G$1" pin="GND"/>
<wire x1="121.92" y1="172.72" x2="96.52" y2="172.72" width="0.1524" layer="91"/>
<pinref part="GND10" gate="1" pin="GND"/>
<wire x1="96.52" y1="172.72" x2="96.52" y2="167.64" width="0.1524" layer="91"/>
</segment>
<segment>
<pinref part="U$1" gate="G$1" pin="P1_4"/>
<wire x1="15.24" y1="119.38" x2="10.16" y2="119.38" width="0.1524" layer="91"/>
<pinref part="GND13" gate="1" pin="GND"/>
<wire x1="10.16" y1="119.38" x2="10.16" y2="132.08" width="0.1524" layer="91"/>
<pinref part="U$1" gate="G$1" pin="P1_3"/>
<wire x1="15.24" y1="116.84" x2="5.08" y2="116.84" width="0.1524" layer="91"/>
<wire x1="5.08" y1="116.84" x2="5.08" y2="132.08" width="0.1524" layer="91"/>
<wire x1="5.08" y1="132.08" x2="10.16" y2="132.08" width="0.1524" layer="91"/>
<junction x="10.16" y="132.08"/>
<pinref part="U$1" gate="G$1" pin="P1_2"/>
<wire x1="15.24" y1="114.3" x2="0" y2="114.3" width="0.1524" layer="91"/>
<wire x1="0" y1="114.3" x2="0" y2="132.08" width="0.1524" layer="91"/>
<wire x1="0" y1="132.08" x2="10.16" y2="132.08" width="0.1524" layer="91"/>
</segment>
<segment>
<pinref part="R1" gate="G$1" pin="2"/>
<pinref part="GND14" gate="1" pin="GND"/>
<wire x1="5.08" y1="-27.94" x2="12.7" y2="-27.94" width="0.1524" layer="91"/>
</segment>
</net>
<net name="SERVO1" class="0">
<segment>
<pinref part="U$1" gate="G$1" pin="P1_44"/>
<wire x1="15.24" y1="99.06" x2="-12.7" y2="99.06" width="0.1524" layer="91"/>
<label x="-12.7" y="99.06" size="1.778" layer="95"/>
</segment>
<segment>
<pinref part="U1" gate="G$1" pin="PWM"/>
<wire x1="205.74" y1="175.26" x2="172.72" y2="175.26" width="0.1524" layer="91"/>
<label x="172.72" y="175.26" size="1.778" layer="95"/>
</segment>
</net>
<net name="SERVO2" class="0">
<segment>
<pinref part="U$1" gate="G$1" pin="P1_43"/>
<wire x1="15.24" y1="96.52" x2="-12.7" y2="96.52" width="0.1524" layer="91"/>
<label x="-12.7" y="96.52" size="1.778" layer="95"/>
</segment>
<segment>
<pinref part="U2" gate="G$1" pin="PWM"/>
<wire x1="205.74" y1="132.08" x2="175.26" y2="132.08" width="0.1524" layer="91"/>
<label x="175.26" y="132.08" size="1.778" layer="95"/>
</segment>
</net>
<net name="SERVO3" class="0">
<segment>
<pinref part="U$1" gate="G$1" pin="P2_1"/>
<wire x1="15.24" y1="93.98" x2="-12.7" y2="93.98" width="0.1524" layer="91"/>
<label x="-12.7" y="93.98" size="1.778" layer="95"/>
</segment>
<segment>
<pinref part="U3" gate="G$1" pin="PWM"/>
<wire x1="205.74" y1="88.9" x2="177.8" y2="88.9" width="0.1524" layer="91"/>
<label x="177.8" y="88.9" size="1.778" layer="95"/>
</segment>
</net>
<net name="SERVO4" class="0">
<segment>
<pinref part="U$1" gate="G$1" pin="P2_3"/>
<wire x1="15.24" y1="91.44" x2="-12.7" y2="91.44" width="0.1524" layer="91"/>
<label x="-12.7" y="91.44" size="1.778" layer="95"/>
</segment>
<segment>
<pinref part="U9" gate="G$1" pin="PWM"/>
<wire x1="205.74" y1="48.26" x2="177.8" y2="48.26" width="0.1524" layer="91"/>
<label x="180.34" y="48.26" size="1.778" layer="95"/>
</segment>
</net>
<net name="SERVO5" class="0">
<segment>
<pinref part="U$1" gate="G$1" pin="P1_33"/>
<wire x1="15.24" y1="88.9" x2="-12.7" y2="88.9" width="0.1524" layer="91"/>
<label x="-12.7" y="88.9" size="1.778" layer="95"/>
</segment>
<segment>
<pinref part="U8" gate="G$1" pin="PWM"/>
<wire x1="266.7" y1="175.26" x2="238.76" y2="175.26" width="0.1524" layer="91"/>
<label x="238.76" y="175.26" size="1.778" layer="95"/>
</segment>
</net>
<net name="SERVO6" class="0">
<segment>
<pinref part="U$1" gate="G$1" pin="P1_36"/>
<wire x1="15.24" y1="86.36" x2="-12.7" y2="86.36" width="0.1524" layer="91"/>
<label x="-12.7" y="86.36" size="1.778" layer="95"/>
</segment>
<segment>
<pinref part="U7" gate="G$1" pin="PWM"/>
<wire x1="266.7" y1="132.08" x2="238.76" y2="132.08" width="0.1524" layer="91"/>
<label x="238.76" y="132.08" size="1.778" layer="95"/>
</segment>
</net>
<net name="SERVO7" class="0">
<segment>
<pinref part="U$1" gate="G$1" pin="P1_30"/>
<wire x1="15.24" y1="83.82" x2="-12.7" y2="83.82" width="0.1524" layer="91"/>
<label x="-12.7" y="83.82" size="1.778" layer="95"/>
</segment>
<segment>
<pinref part="U6" gate="G$1" pin="PWM"/>
<wire x1="266.7" y1="91.44" x2="238.76" y2="91.44" width="0.1524" layer="91"/>
<label x="236.22" y="91.44" size="1.778" layer="95"/>
</segment>
</net>
<net name="SERVO8" class="0">
<segment>
<pinref part="U$1" gate="G$1" pin="P1_32"/>
<wire x1="15.24" y1="81.28" x2="-12.7" y2="81.28" width="0.1524" layer="91"/>
<label x="-12.7" y="81.28" size="1.778" layer="95"/>
</segment>
<segment>
<pinref part="U5" gate="G$1" pin="PWM"/>
<wire x1="266.7" y1="48.26" x2="238.76" y2="48.26" width="0.1524" layer="91"/>
<label x="238.76" y="48.26" size="1.778" layer="95"/>
</segment>
</net>
<net name="TRIG" class="0">
<segment>
<pinref part="U$1" gate="G$1" pin="P1_6"/>
<wire x1="15.24" y1="76.2" x2="-12.7" y2="76.2" width="0.1524" layer="91"/>
<label x="-12.7" y="76.2" size="1.778" layer="95"/>
</segment>
<segment>
<pinref part="U4" gate="G$1" pin="TRIG"/>
<wire x1="121.92" y1="177.8" x2="83.82" y2="177.8" width="0.1524" layer="91"/>
<label x="83.82" y="177.8" size="1.778" layer="95"/>
</segment>
</net>
<net name="ECHO" class="0">
<segment>
<pinref part="U$1" gate="G$1" pin="P1_8"/>
<wire x1="15.24" y1="73.66" x2="-12.7" y2="73.66" width="0.1524" layer="91"/>
<label x="-12.7" y="73.66" size="1.778" layer="95"/>
</segment>
<segment>
<pinref part="U4" gate="G$1" pin="ECHO"/>
<wire x1="121.92" y1="175.26" x2="83.82" y2="175.26" width="0.1524" layer="91"/>
<label x="83.82" y="175.26" size="1.778" layer="95"/>
</segment>
</net>
<net name="CGND" class="0">
<segment>
<pinref part="MGT4" gate="G$1" pin="P$1"/>
<wire x1="-20.32" y1="-2.54" x2="-20.32" y2="-15.24" width="0.1524" layer="91"/>
<wire x1="-20.32" y1="-15.24" x2="0" y2="-15.24" width="0.1524" layer="91"/>
<pinref part="SUPPLY2" gate="G$1" pin="CGND"/>
<wire x1="0" y1="-15.24" x2="17.78" y2="-15.24" width="0.1524" layer="91"/>
<wire x1="17.78" y1="-15.24" x2="40.64" y2="-15.24" width="0.1524" layer="91"/>
<wire x1="40.64" y1="-15.24" x2="48.26" y2="-15.24" width="0.1524" layer="91"/>
<wire x1="48.26" y1="-15.24" x2="48.26" y2="-17.78" width="0.1524" layer="91"/>
<pinref part="MGT1" gate="G$1" pin="P$1"/>
<wire x1="40.64" y1="-2.54" x2="40.64" y2="-15.24" width="0.1524" layer="91"/>
<junction x="40.64" y="-15.24"/>
<pinref part="MGT2" gate="G$1" pin="P$1"/>
<wire x1="17.78" y1="-2.54" x2="17.78" y2="-15.24" width="0.1524" layer="91"/>
<junction x="17.78" y="-15.24"/>
<pinref part="MGT3" gate="G$1" pin="P$1"/>
<wire x1="0" y1="-2.54" x2="0" y2="-15.24" width="0.1524" layer="91"/>
<junction x="0" y="-15.24"/>
</segment>
<segment>
<pinref part="SUPPLY13" gate="G$1" pin="CGND"/>
<pinref part="R1" gate="G$1" pin="1"/>
<wire x1="-10.16" y1="-27.94" x2="-5.08" y2="-27.94" width="0.1524" layer="91"/>
</segment>
</net>
</nets>
</sheet>
</sheets>
<errors>
<approved hash="104,1,121.92,180.34,U4,VCC,VDD_3P3V,,,"/>
</errors>
</schematic>
</drawing>
<compatibility>
<note version="6.3" minversion="6.2.2" severity="warning">
Since Version 6.2.2 text objects can contain more than one line,
which will not be processed correctly with this version.
</note>
</compatibility>
</eagle>
